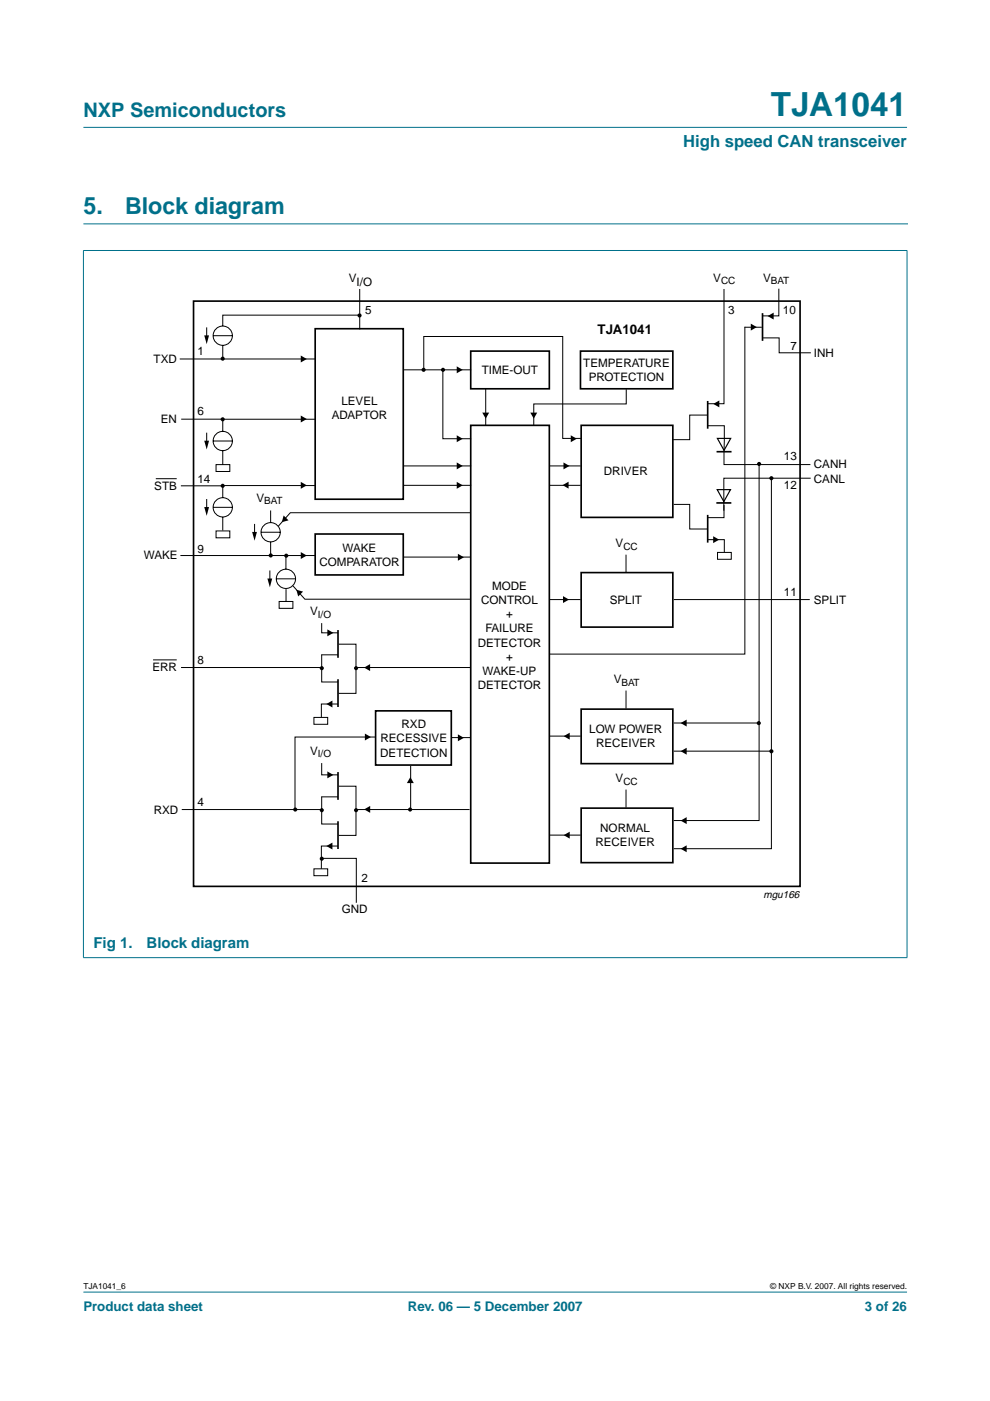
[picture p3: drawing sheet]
<svg xmlns="http://www.w3.org/2000/svg" width="210mm" height="297mm" viewBox="0 0 210 297" stroke-linecap="round" stroke-linejoin="round" font-family="sans-serif">
<g fill="#00708a" stroke="#00708a" stroke-width=".21">
<path d="M17.7 273.9h174.6z"/>
<path d="M17.7 27h174.6z"/>
<path d="M17.7 53.2v149.8z"/>
<path d="M192.3 53.2v149.8z"/>
<path d="M17.6 53.1h174.8z"/>
<path d="M17.6 203h174.8z"/>
</g>
<path d="M17.7 47.5h174.7" fill="none" stroke="#00708a" stroke-width=".21"/>
<path d="M152.1 92.9h2.8l-1.4 2.6zM152.1 103.8h2.8l-1.4 2.5z" fill="none" stroke="#000" stroke-width=".25"/>
<g fill="none" stroke="#000" stroke-width=".35">
<path d="M41 63.8h128.6v124.1h-128.6zM66.8 69.7h18.7v36.1h-18.7zM99.8 74.4h16.7v8h-16.7zM123.1 74.4h19.6v8h-19.6zM161.7 66.4v5.9M99.8 90.2h16.7v92.8h-16.7zM123.2 90.2h19.5v19.5h-19.5zM150 85v5.9M152.1 95.8h2.8M66.8 113.2h18.7v8.7h-18.7zM150 109.2v5.8M152.1 106.6h2.8"/>
<path d="M71.7 133.6v5.9M123.2 121.4h19.5v11.6h-19.5zM71.7 144v5.9M79.6 150.7h16.1v11.5h-16.1zM123.2 150.3h19.5v11.6h-19.5zM71.7 163.7v5.9M71.7 174.1v5.9M123.2 171.3h19.5v11.6h-19.5z"/>
</g>
<g fill="none" stroke="#000" stroke-width=".21">
<path d="M38.1 76.1h28.7M43.8 69.4v2.5M45.2 71.2h4.1M47.2 73.2v2.9M76.2 66.8h-29v2.3M76.3 61.3v8.5M85.6 78.4h14.3M89.8 78.4v-7.1h29.5v21.7h3.9M93.9 78.4v14.6h6M153.5 61.3v24.3h-3.5M157.9 69.4h3.6M157.9 69.3v69.4h-41.4"/>
<path d="M161.7 71.6h3.5v3.2h6.7M165.1 61.2v5.8h-3.4M38.4 88.9h9.1M43.8 91.7v2.5M45.2 93.5h4.1M45.8 98.5h2.9v1.5h-2.9zM47.2 95.5v2.9M66.8 88.9h-19.6v2.6M85.6 98.8h14.3M103 82.4v7.7M116.5 98.8h6.6M132.8 82.5v3.1h-19.6v4.5"/>
<path d="M149.9 88h-3.7v5.2h-3.5M150 90.3h3.6l-.1 8.2h18.3M160.9 98.3v75.7h-18M33 101.5h4.5M38.2 117.8h28.6M38.4 103h8.9M43.8 105.8v2.4M45.2 107.6h4.1M45.8 112.6h2.9v1.4h-2.9zM47.2 109.6v2.9M54 111.1v2.4M55.3 112.8h4.1"/>
<path d="M57.4 108.2v2.6M57.4 114.9v2.8M60.6 117.8v2.9M66.8 102.9h-19.6v2.6M85.6 118.1h14.2M85.6 102.9h14.3M99.8 108.7h-38.2l-2.6 2.9M116.5 102.9h6.6M132.7 117.6v3.8M142.9 106.9h3.3v5.3h3.7M150 114.4h3.6v2.7M152.1 117.1h2.9v1.5h-2.9z"/>
<path d="M153.5 107.1v2.7h-3.5M163.6 101.5v78.4h-20.7M171.9 101.4h-18.4v6.9M32.5 139.9h5M57.2 121v2.4M58.6 122.7h4.1M59.2 127.5h2.9v1.5h-2.9zM60.6 124.9v2.6M62.1 124.2l2.5 2.8h35.2M68.1 138.8h3.6M68.2 132.1v2.1h3.5M68.2 138.8v5.8h3.5"/>
<path d="M71.8 136.6h3.7v4.8M116.5 127.1h6.6M142.9 127.1h28.8M38.4 141.5h29.9M66.6 152.1h2.9v1.5h-2.9zM71.7 149.3h-3.6v2.8M75.5 141.5v5.5h-3.7M75.7 141.5h24.1M79.6 156.3h-17.1v15.3M95.6 156.4h4.2M116.5 156.1h6.6M132.7 146.4v3.8"/>
<path d="M142.9 153.3h18M142.9 159.3h20.7M38.5 171.6h29.8M68.1 169h3.6M68.2 161.8v2.5h3.5M68.2 168.9v5.8h3.5M71.7 179.4h-3.6v4.8M71.8 166.7h3.7v4.8M75.5 171.6v5.5h-3.7M75.7 171.6h23.9M87.1 162.4v9.1M116.5 177.1h6.6"/>
<path d="M132.7 167.4v3.8M66.6 184.2h2.9v1.5h-2.9zM68.1 182h7.4v9.4"/>
<circle cx="47.2" cy="71.2" r="2.04"/>
<circle cx="47.2" cy="93.5" r="2.04"/>
<circle cx="47.2" cy="107.6" r="2.04"/>
<circle cx="57.4" cy="112.8" r="2.04"/>
<circle cx="60.6" cy="122.7" r="2.04"/>
</g>
<g fill="#000">
<path d="M43.3 71.1h1l-.5 1.9zM63.8 75.4l1.3 .7-1.3 .7zM96.8 77.7l1.3 .7-1.3 .7zM159.2 68.6l1.3 .8-1.3 .7zM162.8 67l1.2-.7v1.4zM43.3 93.4h1l-.5 1.9zM63.8 88.1l1.3 .7-1.3 .8zM96.8 98.1l1.3 .7-1.3 .7zM96.8 92.3l1.3 .7-1.3 .8zM102.3 87.5h1.4l-.7 1.3zM112.4 87.5h1.5l-.7 1.3zM119.5 98.1l1.3 .7-1.3 .7z"/>
<path d="M121 92.3l1.3 .7-1.3 .8zM151.2 85.6l1.3-.7v1.5zM43.3 107.5h1l-.5 1.9zM53.5 112.8h1l-.5 1.8zM60.1 109.3l1.1 1-1.5 .4zM63.8 117.1l1.3 .7-1.3 .7zM63.8 102.2l1.3 .7-1.3 .7zM96.8 102.2l1.3 .7-1.3 .7zM97.1 117.4l1.3 .8-1.3 .7zM119.3 102.9l1.3-.8v1.5zM151.2 113.7l1.3 .7-1.3 .8zM56.7 122.7h1l-.5 1.8z"/>
<path d="M62.8 125l1.5 .4-1.1 1.1zM69.4 133.4l1.3 .8-1.3 .7zM119.4 126.4l1.2 .7-1.2 .8zM69.2 149.3l1.3-.8v1.5zM77.4 155.5l1.2 .8-1.2 .7zM77.2 141.5l1.3-.7v1.5zM97.1 155.7l1.3 .7-1.3 .8zM119.5 156.1l1.3-.7v1.4zM144.3 153.3l1.3-.7v1.4zM69.4 163.6l1.3 .7-1.3 .7zM77.2 171.6l1.3-.7v1.4zM87 164.8l.7 1.2h-1.4z"/>
<path d="M119.5 177.1l1.3-.8v1.5zM144.3 159.3l1.3-.8v1.5zM144.3 174l1.3-.7v1.4zM69.2 179.4l1.3-.8v1.5zM144.3 180l1.3-.8v1.5z"/>
<circle cx="47.2" cy="76" r=".44"/>
<circle cx="76.2" cy="66.9" r=".44"/>
<circle cx="89.8" cy="78.4" r=".44"/>
<circle cx="93.9" cy="78.4" r=".44"/>
<circle cx="47.2" cy="88.9" r=".44"/>
<circle cx="160.9" cy="98.4" r=".44"/>
<circle cx="47.2" cy="103" r=".44"/>
<circle cx="57.4" cy="117.8" r=".44"/>
<circle cx="60.7" cy="117.8" r=".44"/>
<circle cx="163.6" cy="101.4" r=".44"/>
<circle cx="68.2" cy="141.7" r=".44"/>
<circle cx="75.5" cy="141.7" r=".44"/>
<circle cx="160.9" cy="153.3" r=".44"/>
<circle cx="163.6" cy="159.3" r=".44"/>
<circle cx="62.6" cy="171.6" r=".44"/>
<circle cx="68.2" cy="171.8" r=".44"/>
<circle cx="75.5" cy="171.8" r=".44"/>
<circle cx="87" cy="171.6" r=".44"/>
<circle cx="68.2" cy="182.1" r=".44"/>
</g>
<text font-size="7.1" fill="#00708a" x="163.4" y="24.7">TJA1041</text>
<g font-size="4.9" fill="#00708a">
<text x="17.7" y="45.5">5.</text>
<text x="26.5" y="45.5">Block diagram</text>
</g>
<text font-size="4.2" fill="#00708a" x="17.7" y="24.9">NXP Semiconductors</text>
<text font-size="3.5" fill="#00708a" x="144.9" y="31.1">High speed CAN transceiver</text>
<g font-size="3.2" fill="#00708a">
<text x="19.8" y="200.9">Fig 1.</text>
<text x="31.1" y="200.9">Block diagram</text>
</g>
<text font-size="2.8" x="126.7" y="70.7">TJA1041</text>
<g font-size="2.8" fill="#00708a">
<text x="17.7" y="278">Product data sheet</text>
<text x="86.5" y="278">Rev. 06 — 5 December 2007</text>
<text x="183.4" y="278">3 of 26</text>
</g>
<g font-size="2.5">
<text x="74" y="59.7">V</text>
<text x="151.2" y="59.7">V</text>
<text x="161.8" y="59.7">V</text>
<text x="75.6" y="60.6">I/O</text>
<text x="77.4" y="66.5">5</text>
<text x="154.4" y="66.5">3</text>
<text x="166" y="66.5">10</text>
<text x="32.6" y="76.9">TXD</text>
<text x="41.8" y="75.2">1</text>
<text x="123.7" y="77.8">TEMPERATURE</text>
<text x="167.6" y="74.1">7</text>
<text x="172.6" y="75.6">INH</text>
<text x="102.1" y="79.3">TIME-OUT</text>
<text x="124.8" y="80.8">PROTECTION</text>
<text x="34.1" y="89.7">EN</text>
<text x="41.8" y="87.9">6</text>
<text x="70.3" y="88.8">ADAPTOR</text>
<text x="72.4" y="85.8">LEVEL</text>
<text x="128" y="100.6">DRIVER</text>
<text x="166.2" y="97.6">13</text>
<text x="172.6" y="99.2">CANH</text>
<text x="32.7" y="103.8">STB</text>
<text x="41.8" y="102.3">14</text>
<text x="54.4" y="106.5">V</text>
<text x="166.2" y="103.8">12</text>
<text x="172.6" y="102.4">CANL</text>
<text x="30.5" y="118.6">WAKE</text>
<text x="41.8" y="117.1">9</text>
<text x="72.6" y="117.1">WAKE</text>
<text x="130.5" y="116.1">V</text>
<text x="67.7" y="120.1">COMPARATOR</text>
<text x="104.3" y="125.1">MODE</text>
<text x="65.7" y="130.5">V</text>
<text x="102" y="128.1">CONTROL</text>
<text x="107.3" y="131.1">+</text>
<text x="129.3" y="128">SPLIT</text>
<text x="166.2" y="126.4">11</text>
<text x="172.6" y="128">SPLIT</text>
<text x="101.3" y="137.1">DETECTOR</text>
<text x="102.9" y="134.1">FAILURE</text>
<text x="32.3" y="142.2">ERR</text>
<text x="41.8" y="140.8">8</text>
<text x="102.3" y="143.1">WAKE-UP</text>
<text x="107.3" y="140.1">+</text>
<text x="101.3" y="146.1">DETECTOR</text>
<text x="130.1" y="144.9">V</text>
<text x="85.1" y="154.4">RXD</text>
<text x="124.9" y="155.3">LOW POWER</text>
<text x="65.7" y="160">V</text>
<text x="80.6" y="160.4">DETECTION</text>
<text x="80.7" y="157.4">RECESSIVE</text>
<text x="126.4" y="158.3">RECEIVER</text>
<text x="130.5" y="165.9">V</text>
<text x="32.6" y="172.5">RXD</text>
<text x="41.8" y="170.9">4</text>
<text x="126.2" y="179.3">RECEIVER</text>
<text x="127.3" y="176.3">NORMAL</text>
<text x="76.6" y="186.9">2</text>
<text x="72.4" y="193.6">GND</text>
</g>
<text font-size="2.2" x="161.9" y="190.5">mgu166</text>
<g font-size="2.1">
<text x="152.9" y="60.2">CC</text>
<text x="163.5" y="60.2">BAT</text>
<text x="56" y="107">BAT</text>
<text x="132.2" y="116.6">CC</text>
<text x="67.4" y="131">I/O</text>
<text x="131.8" y="145.4">BAT</text>
<text x="67.4" y="160.5">I/O</text>
<text x="132.2" y="166.4">CC</text>
</g>
<g font-size="1.8">
<text x="17.7" y="273.4">TJA1041_6</text>
<text x="163.3" y="273.4">© NXP B.V. 2007. All rights reserved.</text>
</g>
</svg>
